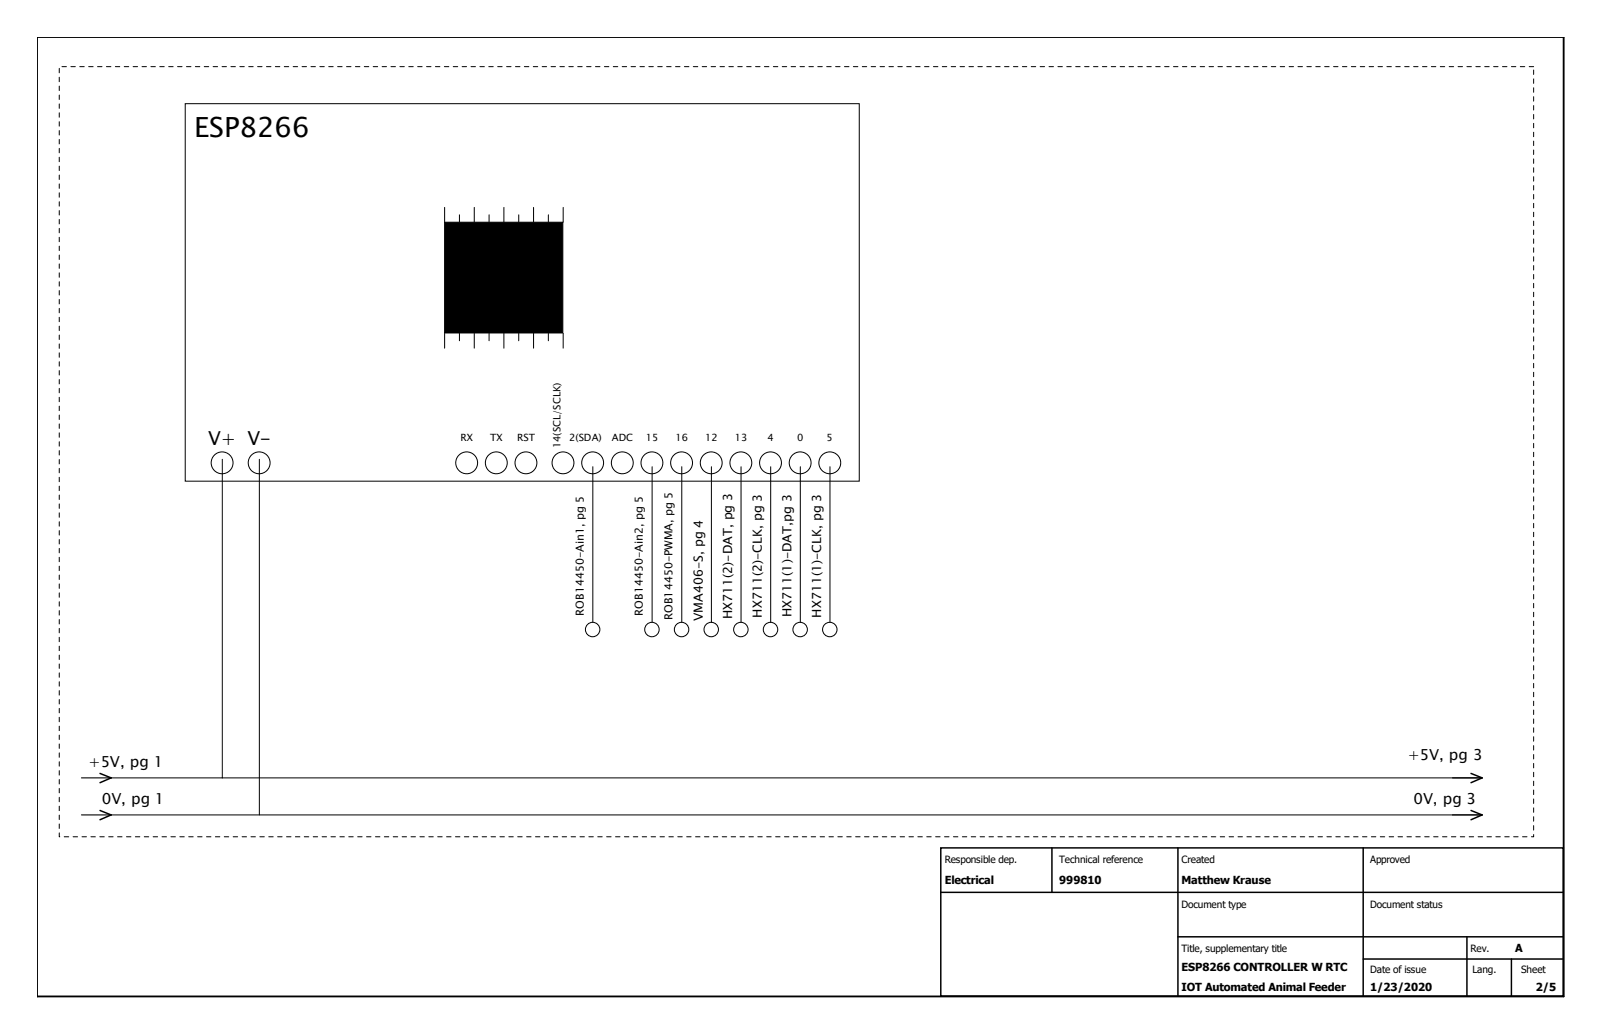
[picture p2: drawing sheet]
<svg xmlns="http://www.w3.org/2000/svg" width="432mm" height="279mm" viewBox="0 0 432 279" stroke-linecap="round" stroke-linejoin="round" font-family="sans-serif">
<path d="M22 210h8M22 220h8M392 210h8M392 220h8" fill="none" stroke="#000" stroke-width=".3"/>
<g fill="none" stroke="#000" stroke-width=".4">
<path d="M27 208.8l3 1.2-3 1.3M27 218.8l3 1.2-3 1.3M397 208.8l3 1.2-3 1.3M397 218.8l3 1.2-3 1.3M253.9 228.9h168v40h-168zM283.9 228.9v12M317.9 228.9v40M367.9 228.9v40M253.9 240.9h168M317.9 252.9h104M367.9 258.9h54M395.9 252.9v16"/>
<path d="M407.9 258.9v10"/>
</g>
<g fill="none" stroke="#000" stroke-width=".27">
<path d="M50 28h181.9v101.9h-181.9zM120 56v4M124 58v2M128 56v4M132 58v2M136 56v4M140 58v2M144 56v4M148 58v2M152 56v4M120 90v4M124 90v2"/>
<path d="M128 90v4M132 90v2M136 90v4M140 90v2M144 90v4M148 90v2M152 90v4M60 124v86M70 124v96M160 126v42M176 126v42M184 126v42"/>
<path d="M192 126v42M200 126v42M208 126v42M216 126v42M224 126v42M30 210h370M30 220h370"/>
<circle cx="59.9" cy="124.9" r="2.95"/>
<circle cx="69.9" cy="124.9" r="2.95"/>
<circle cx="125.9" cy="124.9" r="2.95"/>
<circle cx="133.9" cy="124.9" r="2.95"/>
<circle cx="141.9" cy="124.9" r="2.95"/>
<circle cx="151.9" cy="124.9" r="2.95"/>
<circle cx="159.9" cy="124.9" r="2.95"/>
<circle cx="167.9" cy="124.9" r="2.95"/>
<circle cx="175.9" cy="124.9" r="2.95"/>
<circle cx="183.9" cy="124.9" r="2.95"/>
<circle cx="191.9" cy="124.9" r="2.95"/>
<circle cx="199.9" cy="124.9" r="2.95"/>
<circle cx="207.9" cy="124.9" r="2.95"/>
<circle cx="215.9" cy="124.9" r="2.95"/>
<circle cx="223.9" cy="124.9" r="2.95"/>
<circle cx="159.9" cy="169.9" r="1.95"/>
<circle cx="175.9" cy="169.9" r="1.95"/>
<circle cx="183.9" cy="169.9" r="1.95"/>
<circle cx="191.9" cy="169.9" r="1.95"/>
<circle cx="199.9" cy="169.9" r="1.95"/>
<circle cx="207.9" cy="169.9" r="1.95"/>
<circle cx="215.9" cy="169.9" r="1.95"/>
<circle cx="223.9" cy="169.9" r="1.95"/>
</g>
<path d="M16 18h397.9v207.9h-397.9z" fill="none" stroke="#000" stroke-width=".27" stroke-dasharray="1.2"/>
<path d="M120 60h31.9v29.9h-31.9z" fill-rule="evenodd" fill="#000" stroke="#000" stroke-width=".27"/>
<path d="M10 10h412v259h-412z" fill="none" stroke="#000" stroke-width=".5"/>
<text font-size="7.5" x="52.4" y="37">ESP8266</text>
<text font-size="5.2" x="56.2" y="120.1">V+ V-</text>
<g font-size="4.1">
<text x="23.9" y="207.1">+5V, pg 1</text>
<text x="379.9" y="205.1">+5V, pg 3</text>
<text x="27.5" y="217.1">0V, pg 1</text>
<text x="381.5" y="217.1">0V, pg 3</text>
</g>
<g font-size="3.4">
<text x="189.7" y="167.7" transform="rotate(-90 189.7 167.7)">VMA406-S, pg 4</text>
<text x="197.6" y="167.1" transform="rotate(-90 197.6 167.1)">HX711(2)-DAT, pg 3</text>
<text x="205.6" y="166.7" transform="rotate(-90 205.6 166.7)">HX711(2)-CLK, pg 3</text>
<text x="213.6" y="166.5" transform="rotate(-90 213.6 166.5)">HX711(1)-DAT,pg 3</text>
<text x="221.6" y="166.7" transform="rotate(-90 221.6 166.7)">HX711(1)-CLK, pg 3</text>
</g>
<g font-size="3">
<text x="157.5" y="166.2" transform="rotate(-90 157.5 166.2)">ROB14450-Ain1, pg 5</text>
<text x="173.5" y="166.2" transform="rotate(-90 173.5 166.2)">ROB14450-Ain2, pg 5</text>
<text x="181.5" y="167.3" transform="rotate(-90 181.5 167.3)">ROB14450-PWMA, pg 5</text>
<text x="255" y="238.7">Electrical</text>
<text x="285.9" y="238.7">999810</text>
<text x="318.9" y="238.7">Matthew Krause</text>
<text x="408.9" y="257.1">A</text>
<text x="318.9" y="262.1">ESP8266 CONTROLLER W RTC</text>
<text x="318.9" y="267.4">IOT Automated Animal Feeder</text>
<text x="369.8" y="267.4">1/23/2020</text>
<text x="414.5" y="267.4">2/5</text>
</g>
<g font-size="2.7">
<text x="124.3" y="119.1">RX</text>
<text x="132.3" y="119.1">TX</text>
<text x="139.6" y="119.1">RST</text>
<text x="153.6" y="119.1">2(SDA)</text>
<text x="165.1" y="119.1">ADC</text>
<text x="174.3" y="119.1">15</text>
<text x="182.3" y="119.1">16</text>
<text x="190.3" y="119.1">12</text>
<text x="198.3" y="119.1">13</text>
<text x="207.1" y="119.1">4</text>
<text x="215.1" y="119.1">0</text>
<text x="223.1" y="119.1">5</text>
<text x="151.3" y="121" transform="rotate(-90 151.3 121)">14(SCL/SCLK)</text>
<text x="255" y="233">Responsible dep.</text>
<text x="285.9" y="233">Technical reference</text>
<text x="318.9" y="233">Created</text>
<text x="369.8" y="233">Approved</text>
<text x="318.9" y="245.2">Document type</text>
<text x="369.8" y="245.2">Document status</text>
<text x="318.9" y="257">Title, supplementary title</text>
<text x="396.9" y="257">Rev.</text>
<text x="369.8" y="262.6">Date of issue</text>
<text x="397.4" y="262.6">Lang.</text>
<text x="410.5" y="262.6">Sheet</text>
</g>
</svg>
